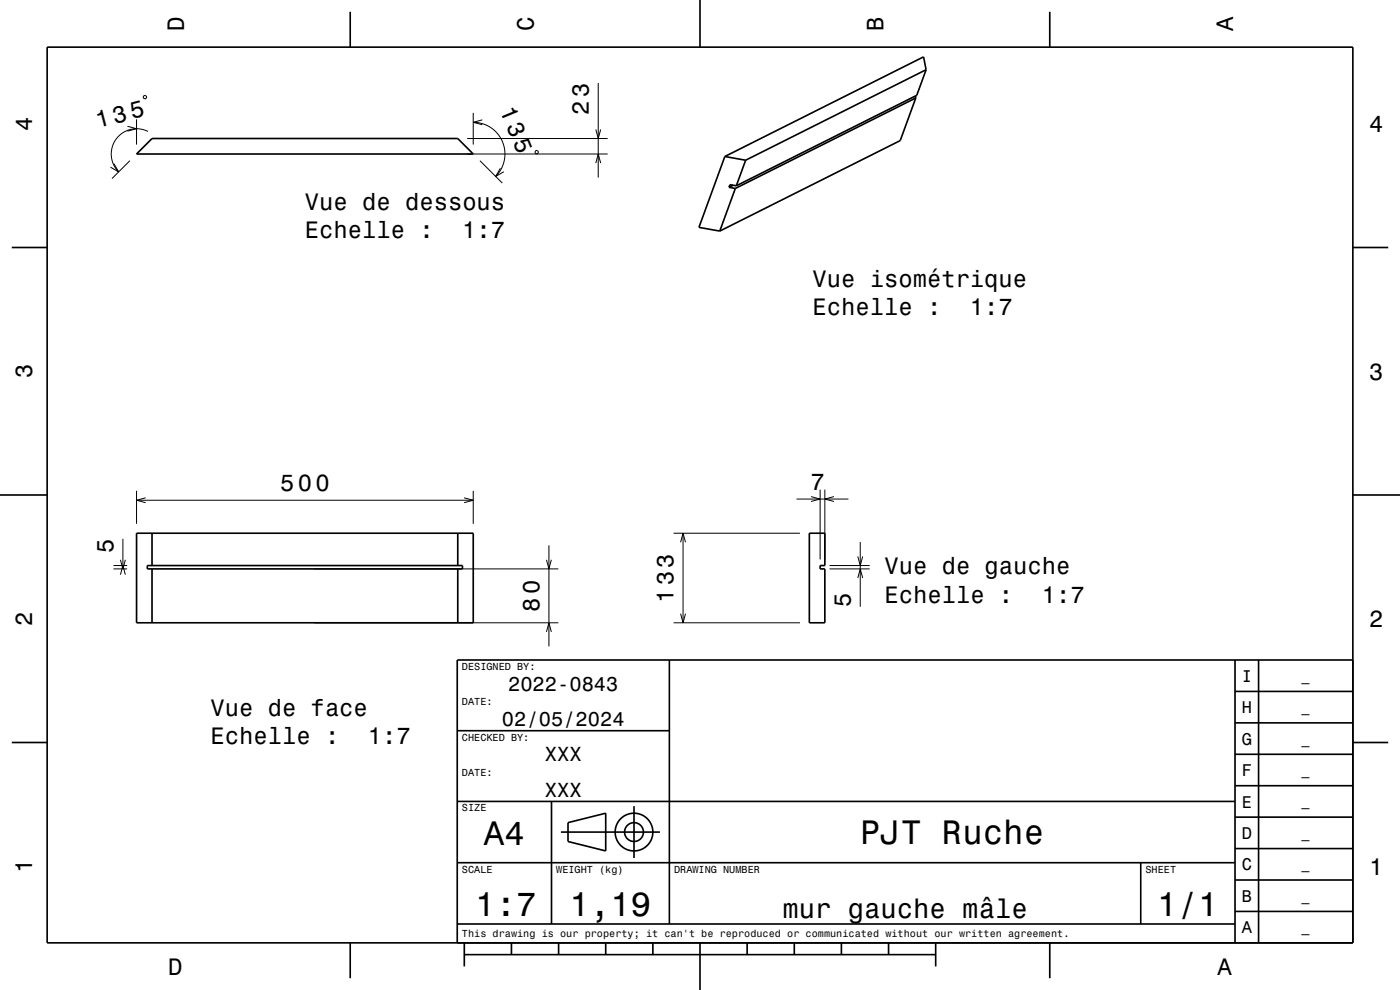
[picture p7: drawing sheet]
<svg xmlns="http://www.w3.org/2000/svg" width="297mm" height="210mm" viewBox="0 0 297 210" stroke-linecap="round" stroke-linejoin="round" font-family="sans-serif">
<g fill="none" stroke="#000" stroke-width=".21">
<path d="M126.9 17.6v20.1M24.2 34.7l1 1.8-1.8-1M27 26.8l2 .5-2 .5M27.6 34.1l-3.8 3.8M29 25.3v5.4M30.5 20.3l.6 .1-.2 .5-.5-.1zM31.4 27.9a5.4 5.4 0 0 0-6.8 1.6 5.4 5.4 0 0 0 .6 7M99.1 32.7h29.8M99.1 29.4h29.8M100.4 25.9a6.7 6.7 0 0 1 6.2 4.2 6.7 6.7 0 0 1-1.5 7.3M100.4 23.9v6.8M101.8 34.1l4.8 4.7"/>
<path d="M102.3 25.4l-1.9 .5 1.9 .6M106.2 35.7l-1.1 1.7 1.8-1M113.6 32h.5v.6l-.5-.1zM126.4 27.5l.5 1.9 .5-1.9M126.4 34.6l.5-1.9 .5 1.9M24.1 120h2.9M25.6 118.7l.5 2 .5-2M26.1 114.3v6.4M29 104.1v7M29 106.1h71.4M30.9 105.6l-1.9 .5 1.9 .5M98.5 105.6l1.9 .5-1.9 .5"/>
<path d="M100.4 104.1v7M115.9 118.7l.5 2 .6-2M116.4 115.7v21.4M142.9 113.1h26.8M144.4 115l.5-1.9 .5 1.9M144.9 113.1v19M169 105.9h11M172.1 105.3l1.9 .6-1.9 .5M174 103.9v14.8M175 103.9v14.8M176 120h8.5M176.9 105.3l-1.9 .6 1.9 .5"/>
<path d="M182 118l.5 2 .5-2M182.5 115v13.7M24.1 120.7h2.9M25.6 121.9l.5-1.9 .5 1.9M66.7 120.7h51.7M66.7 132.1h51.7M115.9 134l.5-1.9 .6 1.9M142.9 132.1h26.8M144.4 130.2l.5 1.9 .5-1.9M176 120.7h8.5M182 122.6l.5-1.9 .5 1.9"/>
</g>
<g fill="none" stroke="#000" stroke-width=".35">
<path d="M10 10h277v190h-277zM74.3 2.5v7.5M148.5 0v10M196.5 14.8l-.6-2.7-42.1 21.1M196.5 14.8l-2 5.4-38.3 19.2M196.5 14.8l-38.3 19.2M222.7 2.5v7.5M32.3 29.4h64.8l3.3 3.3h-71.4zM153.8 33.2l-5.5 15 4.4 .8M153.8 33.2l4.4 .8M154.7 39.7l1.3 .3M155.5 39.3l-.8 .4"/>
<path d="M156 40l-3.3 9M156.2 39.4l-1.3-.2-.2 .5M158.2 34l-2 5.4M194.2 20.4l.1 .4M194.3 20.8l-3.3 9-38.3 19.2M194.3 20.8l-38.3 19.2M2.5 52.5h7.5M287 52.5h7.5M0 105h10M29 113.1h71.4v19h-71.4zM31.3 120h66.8v.7h-66.8zM32.3 113.1v6.9"/>
<path d="M97.1 113.1v6.9M171.7 113.1h3.3v6.9h-1v.7h1v11.4h-3.3zM287 105h10M32.3 120.7v11.4M97.1 120.7v11.4M142 140v56M262 140v60M267 140v60M287 140h-190v60M2.5 157.5h7.5M97 155h45M262 153.3h25"/>
<path d="M262 146.7h25M287 157.5h7.5M97 170h165M117 170v26M119 176.5h21M120.5 174.5l8-2v8l-8-2zM134.5 171v11M262 173.3h25M262 166.7h25M262 160h25M97 196h165M97 183h165"/>
<path d="M242 183v13M262 193.3h25M262 186.7h25M262 180h25M74.3 200v7.5M98.5 202.5h100M98.5 200v5M108.5 200v2.5M118.5 200v2.5M128.5 200v2.5M138.5 200v2.5M148.5 200v10"/>
<path d="M158.5 200v2.5M168.5 200v2.5M178.5 200v2.5M188.5 200v2.5M198.5 200v5M222.7 200v7.5"/>
<circle cx="134.5" cy="176.5" r="2"/>
<circle cx="134.5" cy="176.5" r="4"/>
</g>
<g font-size="7.2">
<text x="102.7" y="179.3">A4</text>
<text x="182.5" y="179.1">PJT Ruche</text>
<text x="100.8" y="194.3">1:7</text>
<text x="120.8" y="194.3">1,19</text>
<text x="245.5" y="194.3">1/1</text>
</g>
<text font-size="5.8" x="166" y="194.6">mur gauche mâle</text>
<text font-size="5.1" x="20.8" y="27.2" transform="rotate(-14 20.8 27.2)">135</text>
<g font-size="5">
<text x="39" y="6.5" transform="rotate(-90 39 6.5)">D</text>
<text x="113.2" y="6.5" transform="rotate(-90 113.2 6.5)">C</text>
<text x="187.4" y="6.5" transform="rotate(-90 187.4 6.5)">B</text>
<text x="261.6" y="6.5" transform="rotate(-90 261.6 6.5)">A</text>
<text x="106" y="23.3" transform="rotate(68 106 23.3)">135</text>
<text x="6.8" y="27.8" transform="rotate(-90 6.8 27.8)">4</text>
<text x="124.9" y="24.4" transform="rotate(-90 124.9 24.4)">23</text>
<text x="290.5" y="28.1">4</text>
<text x="64.7" y="44.5">Vue de dessous</text>
<text x="64.7" y="50.6">Echelle :</text>
<text x="98.1" y="50.6">1:7</text>
<text x="172.4" y="60.9">Vue isométrique</text>
<text x="172.4" y="66.9">Echelle :</text>
<text x="205.8" y="66.9">1:7</text>
<text x="6.8" y="80.3" transform="rotate(-90 6.8 80.3)">3</text>
<text x="290.5" y="80.6">3</text>
<text x="59.4" y="104.1">500</text>
<text x="172" y="103.9">7</text>
<text x="24.1" y="117.3" transform="rotate(-90 24.1 117.3)">5</text>
<text x="187.6" y="121.8">Vue de gauche</text>
<text x="114.4" y="129.8" transform="rotate(-90 114.4 129.8)">80</text>
<text x="142.9" y="127.9" transform="rotate(-90 142.9 127.9)">133</text>
<text x="180.5" y="128.7" transform="rotate(-90 180.5 128.7)">5</text>
<text x="187.6" y="127.8">Echelle :</text>
<text x="221" y="127.8">1:7</text>
<text x="6.8" y="132.8" transform="rotate(-90 6.8 132.8)">2</text>
<text x="290.5" y="133.1">2</text>
<text x="44.7" y="151.8">Vue de face</text>
<text x="44.7" y="157.8">Echelle :</text>
<text x="78.1" y="157.8">1:7</text>
<text x="6.8" y="185.3" transform="rotate(-90 6.8 185.3)">1</text>
<text x="290.5" y="185.6">1</text>
<text x="35.7" y="206.8">D</text>
<text x="258.3" y="206.8">A</text>
</g>
<g font-size="4.3">
<text x="107.8" y="146.5">2022-0843</text>
<text x="106.5" y="154">02/05/2024</text>
<text x="115.6" y="161.5">XXX</text>
<text x="115.6" y="169">XXX</text>
</g>
<g font-size="3.6">
<text x="263.4" y="144.6">I</text>
<text x="263.4" y="151.3">H</text>
<text x="263.4" y="158">G</text>
<text x="263.4" y="164.6">F</text>
<text x="263.4" y="171.3">E</text>
<text x="263.4" y="178">D</text>
<text x="263.4" y="184.6">C</text>
<text x="263.4" y="191.3">B</text>
<text x="263.4" y="198">A</text>
</g>
<g font-size="2.9">
<text x="276.1" y="144.4">_</text>
<text x="276.1" y="151">_</text>
<text x="276.1" y="157.7">_</text>
<text x="276.1" y="164.4">_</text>
<text x="276.1" y="171">_</text>
<text x="276.1" y="177.7">_</text>
<text x="276.1" y="184.4">_</text>
<text x="276.1" y="191.1">_</text>
<text x="276.1" y="197.7">_</text>
</g>
<g font-size="2.2">
<text x="98" y="142.1">DESIGNED BY:</text>
<text x="98" y="149.6">DATE:</text>
<text x="98" y="157.1">CHECKED BY:</text>
<text x="98" y="164.6">DATE:</text>
<text x="98" y="172.1">SIZE</text>
<text x="98" y="185.1">SCALE</text>
<text x="118" y="185.1">WEIGHT (kg)</text>
<text x="143" y="185.1">DRAWING NUMBER</text>
<text x="243" y="185.1">SHEET</text>
<text x="98" y="198.8">This drawing is our property; it can't be reproduced or communicated without our written agreement.</text>
</g>
</svg>
